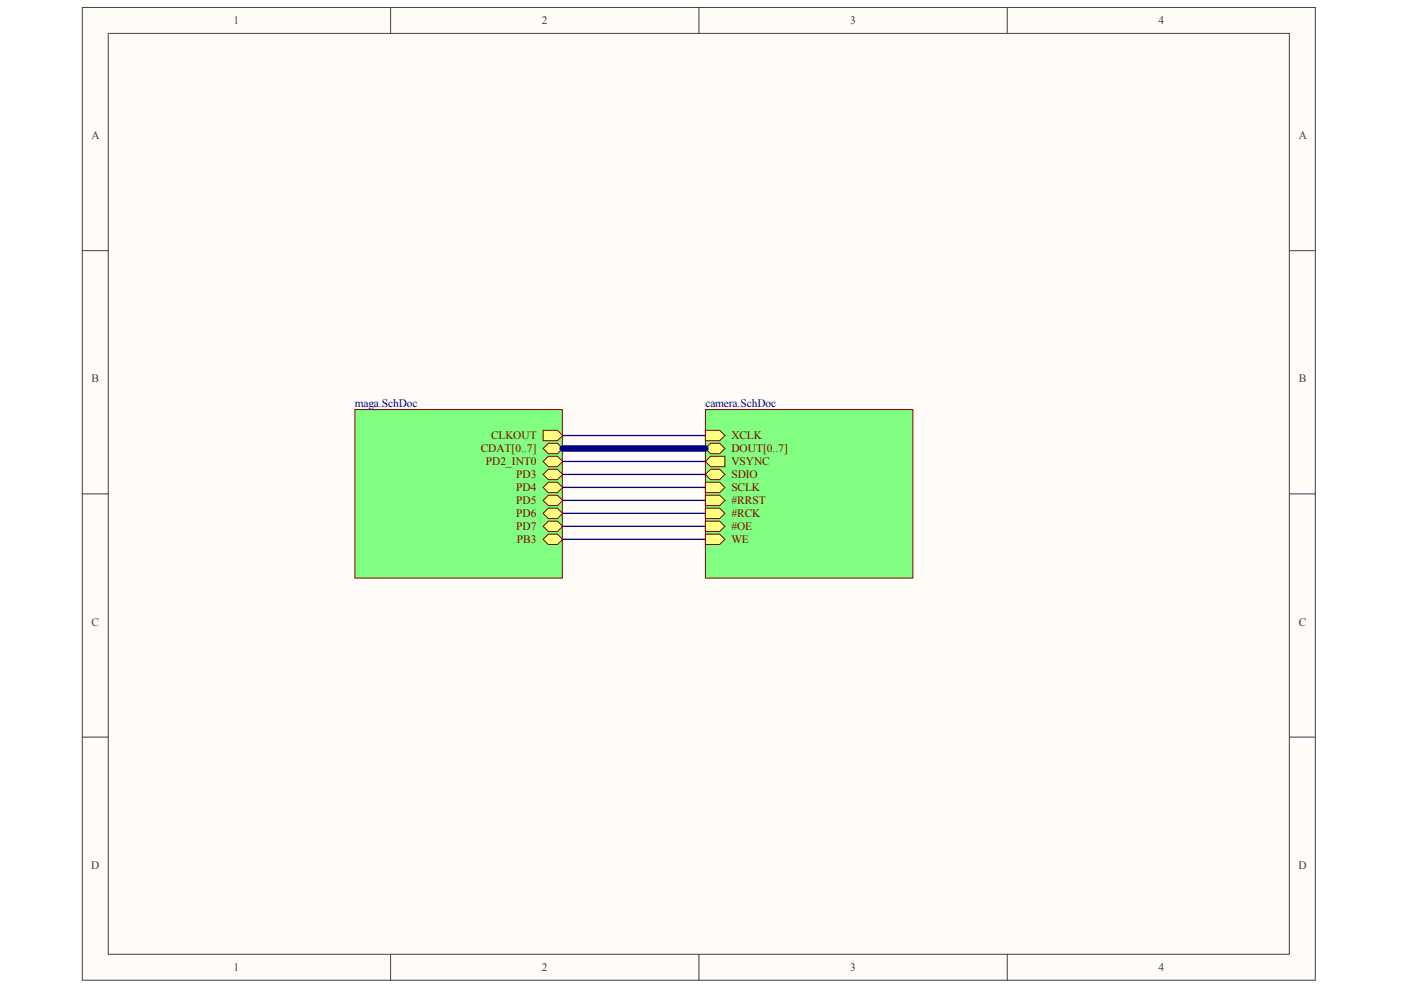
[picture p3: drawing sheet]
<svg xmlns="http://www.w3.org/2000/svg" width="297mm" height="210mm" viewBox="0 0 297 210" stroke-linecap="round" stroke-linejoin="round" font-family="sans-serif">
<g fill="#fffcf8" stroke="#404040" stroke-width=".21">
<path d="M17.4 1.6h261.5v206.2h-261.5z"/>
<path d="M23 7.1h250.4v195.2h-250.4z"/>
</g>
<path d="M82.8 1.6v5.5M148.2 1.6v5.5M213.6 1.6v5.5M17.4 53.1h5.6M273.4 53.1h5.5M17.4 104.7h5.6M273.4 104.7h5.5M17.4 156.3h5.6M273.4 156.3h5.5M82.8 202.4v5.5M148.2 202.4v5.5M213.6 202.4v5.5" fill="none" stroke="#404040" stroke-width=".21"/>
<path d="M149.6 86.8h43.9v35.8h-43.9z" fill="#80ff80" stroke="#800000" stroke-width=".21"/>
<g fill="#ffff80" stroke="#800000" stroke-width=".21">
<path d="M149.6 95.1l1.1-1.1h1.9l1.1 1.1-1.1 1.1h-1.9z" fill-rule="evenodd"/>
<path d="M149.6 105h3l1.1 1.1-1.1 1.1h-3z" fill-rule="evenodd"/>
<path d="M149.6 107.7h3l1.1 1.1-1.1 1.1h-3z" fill-rule="evenodd"/>
<path d="M149.6 110.5h3l1.1 1.1-1.1 1.1h-3z" fill-rule="evenodd"/>
<path d="M149.6 100.6l1.1-1.1h1.9l1.1 1.1-1.1 1.1h-1.9z" fill-rule="evenodd"/>
<path d="M149.6 102.2h3l1.1 1.1-1.1 1.1h-3z" fill-rule="evenodd"/>
<path d="M149.6 91.2h3l1.1 1.1-1.1 1.1h-3z" fill-rule="evenodd"/>
<path d="M149.6 97.8l1.1-1.1h3v2.2h-3z" fill-rule="evenodd"/>
<path d="M149.6 113.2h3l1.1 1.1-1.1 1.1h-3z" fill-rule="evenodd"/>
</g>
<path d="M75.2 86.8h44v35.8h-44z" fill="#80ff80" stroke="#800000" stroke-width=".21"/>
<g fill="#ffff80" stroke="#800000" stroke-width=".21">
<path d="M115.2 95.1l1.1-1.1h1.9l1.1 1.1-1.1 1.1h-1.9z" fill-rule="evenodd"/>
<path d="M115.2 111.6l1.1-1.1h1.9l1.1 1.1-1.1 1.1h-1.9z" fill-rule="evenodd"/>
<path d="M115.2 108.8l1.1-1.1h1.9l1.1 1.1-1.1 1.1h-1.9z" fill-rule="evenodd"/>
<path d="M115.2 106.1l1.1-1.1h1.9l1.1 1.1-1.1 1.1h-1.9z" fill-rule="evenodd"/>
<path d="M115.2 103.3l1.1-1.1h1.9l1.1 1.1-1.1 1.1h-1.9z" fill-rule="evenodd"/>
<path d="M115.2 97.8l1.1-1.1h1.9l1.1 1.1-1.1 1.1h-1.9z" fill-rule="evenodd"/>
<path d="M115.2 114.3l1.1-1.1h1.9l1.1 1.1-1.1 1.1h-1.9z" fill-rule="evenodd"/>
<path d="M115.2 100.6l1.1-1.1h1.9l1.1 1.1-1.1 1.1h-1.9z" fill-rule="evenodd"/>
<path d="M115.2 91.2h3l1.1 1.1-1.1 1.1h-3z" fill-rule="evenodd"/>
</g>
<path d="M119.3 95.1h30.3" fill="none" stroke="#000080" stroke-width="1.4"/>
<path d="M119.3 97.8h30.3M119.3 92.3h30.3M119.3 100.6h30.3M119.3 103.3h30.3M119.3 106.1h30.3M119.3 108.8h30.3M119.3 111.6h30.3M119.3 114.3h30.3" fill="none" stroke="#000080" stroke-width=".28"/>
<g font-size="2.4" fill="#404040">
<text x="49.5" y="5.1">1</text>
<text x="114.9" y="5.1">2</text>
<text x="180.3" y="5.1">3</text>
<text x="245.6" y="5.1">4</text>
<text x="19.4" y="29.5">A</text>
<text x="275.3" y="29.5">A</text>
<text x="19.4" y="81.1">B</text>
<text x="275.4" y="81.1">B</text>
<text x="19.4" y="132.6">C</text>
<text x="275.4" y="132.6">C</text>
<text x="19.3" y="184.2">D</text>
<text x="275.3" y="184.2">D</text>
<text x="49.5" y="205.9">1</text>
<text x="114.9" y="205.9">2</text>
<text x="180.3" y="205.9">3</text>
<text x="245.6" y="205.9">4</text>
</g>
<g font-size="2.4" fill="#000080">
<text x="75.2" y="86.2">maga.SchDoc</text>
<text x="149.6" y="86.2">camera.SchDoc</text>
</g>
<g font-size="2.4" fill="#800000">
<text x="101.9" y="95.9">CDAT[0..7]</text>
<text x="104.1" y="93.1">CLKOUT</text>
<text x="155.1" y="95.9">DOUT[0..7]</text>
<text x="155.1" y="93.1">XCLK</text>
<text x="103" y="98.6">PD2_INT0</text>
<text x="109.5" y="101.4">PD3</text>
<text x="155.1" y="101.4">SDIO</text>
<text x="155.1" y="98.6">VSYNC</text>
<text x="109.5" y="106.9">PD5</text>
<text x="109.5" y="104.1">PD4</text>
<text x="155.1" y="106.9">#RRST</text>
<text x="155.1" y="104.1">SCLK</text>
<text x="109.5" y="112.4">PD7</text>
<text x="109.5" y="109.6">PD6</text>
<text x="155.1" y="109.6">#RCK</text>
<text x="155.1" y="112.4">#OE</text>
<text x="109.6" y="115.1">PB3</text>
<text x="155.1" y="115.1">WE</text>
</g>
</svg>
